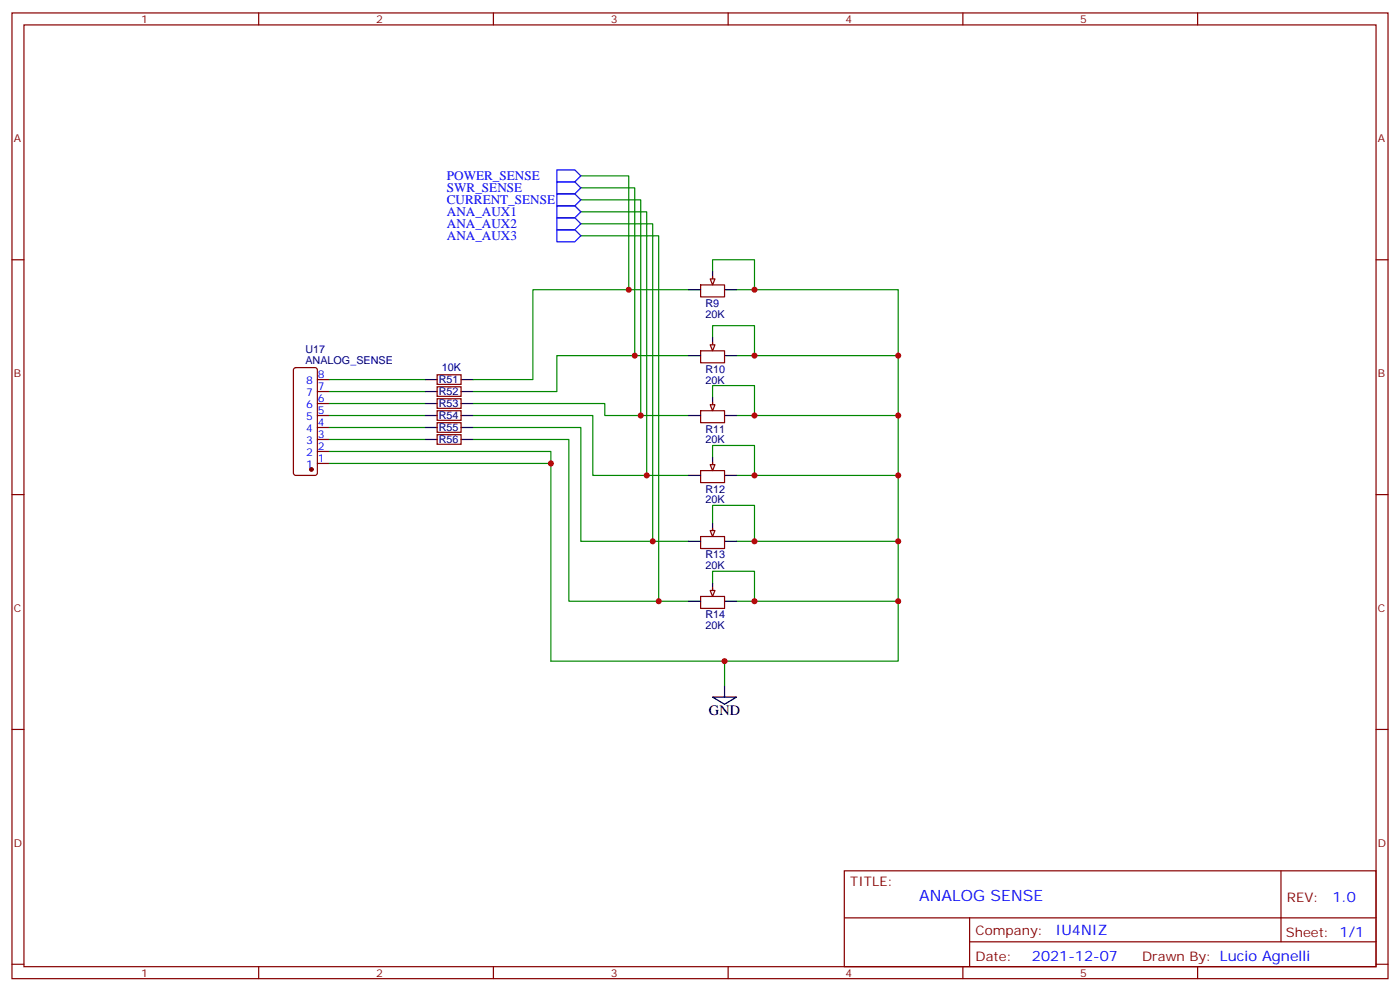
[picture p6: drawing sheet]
<svg xmlns="http://www.w3.org/2000/svg" width="412mm" height="292mm" viewBox="0 0 412 292" stroke-linecap="round" stroke-linejoin="round" font-family="sans-serif">
<g fill="none" stroke="#870000" stroke-width=".35">
<path d="M3.5 3.8h405.4v284.3h-405.4zM7.1 7.3h398.2v277.3h-398.2zM76.2 3.8v3.5M145.3 3.8v3.5M214.5 3.8v3.5M283.6 3.8v3.5M352.8 3.8v3.5M3.5 76.5h3.6M405.3 76.5h3.6M206.4 83.9h7v3.5h-7zM209.9 81.4v1.8M86.7 108.4l.4-.2h5.7l.5 .2 .2 .5v30.4l-.2 .5-.5 .2h-5.7l-.5-.3-.2-.4v-30.4z"/>
<path d="M93.5 118.8h3.5M93.5 115.3h3.5M93.5 111.8h3.5M93.5 136.5h3.5M93.5 132.9h3.5M93.5 129.4h3.5M93.5 125.9h3.5M93.5 122.3h3.5M3.5 145.6h3.6M405.3 145.6h3.6M3.5 214.8h3.6M405.3 214.8h3.6"/>
<path d="M248.7 256.4h156.6v28.2h-156.6zM377.3 256.4v20.9M248.7 270.2h156.5M285.6 277.3h119.6M285.6 270.2v14.2M3.5 283.9h3.6M76.2 284.6v3.5M145.3 284.6v3.5M214.5 284.6v3.5M283.6 284.6v3.5M352.8 284.6v3.5M405.3 283.9h3.6"/>
</g>
<path d="M202.8 85.3h3.6M209.9 80v3.5M213.4 85.3h3.6M209.9 205.2h7.1l-3.6 2.2zM213.4 201.7v3.5" fill="none" stroke="#000" stroke-width=".35"/>
<circle cx="91.7" cy="138.2" r=".53" fill="#870000" stroke="#870000" stroke-width=".35"/>
<g fill="none" stroke="#008700" stroke-width=".35">
<path d="M171.1 51.8h14.1v33.5M171.1 55.3h15.9v49.4M171.1 58.8h17.6v63.5M171.1 62.4h19.4v77.6M171.1 65.9h21.2v93.5M171.1 69.4h22.9v107.6M202.8 85.3h-45.8v26.5h-17.7M209.9 80v-3.5h12.3v8.8M209.9 99.4v-3.5h12.3v8.8M217 85.3h47.6v109.4h-102.3v-58.2M139.3 118.8h38.9v3.5h24.6M202.8 104.7h-38.8v10.6h-24.7"/>
<path d="M209.9 117.1v-3.6h12.3v8.8M217 104.7h47.6M125.2 132.9h37.1v3.6h-37.1M139.3 125.9h31.8v33.5h31.7M139.3 129.4h28.3v47.6h35.2M139.3 122.3h35.3v17.7h28.2M209.9 134.7v-3.5h12.3v8.8M217 122.3h47.6M217 140h47.6M209.9 154.1v-5.3h12.3v10.6M217 159.4h47.6M209.9 171.7v-3.5h12.3v8.8"/>
<path d="M217 177h47.6"/>
</g>
<path d="M164 50h5.3l1.8 1.8-1.8 1.8h-5.3zM164 53.6h5.3l1.8 1.7-1.8 1.8h-5.3zM164 57.1h5.3l1.8 1.7-1.8 1.8h-5.3zM164 60.6h5.3l1.8 1.8-1.8 1.7h-5.3zM164 64.1h5.3l1.8 1.8-1.8 1.8h-5.3zM164 67.7h5.3l1.8 1.7-1.8 1.8h-5.3z" fill="none" stroke="#00f" stroke-width=".35"/>
<path d="M209.2 82.1h1.4l-.7 1.8z" fill="#f0f0f0" stroke="#870000" stroke-width=".35"/>
<path d="M209.9 99.4v3.5M202.8 104.7h3.6M213.4 104.7h3.6" fill="none" stroke="#000" stroke-width=".35"/>
<path d="M206.4 103.3h7v3.5h-7zM209.9 100.8v1.8" fill="none" stroke="#870000" stroke-width=".35"/>
<path d="M209.2 101.5h1.4l-.7 1.8z" fill="#f0f0f0" stroke="#870000" stroke-width=".35"/>
<path d="M209.9 117.1v3.5M202.8 122.3h3.6M213.4 122.3h3.6" fill="none" stroke="#000" stroke-width=".35"/>
<path d="M209.9 118.5v1.7M206.4 120.9h7v3.6h-7z" fill="none" stroke="#870000" stroke-width=".35"/>
<path d="M209.2 119.2h1.4l-.7 1.7z" fill="#f0f0f0" stroke="#870000" stroke-width=".35"/>
<path d="M202.8 140h3.6M209.9 134.7v3.5M213.4 140h3.6" fill="none" stroke="#000" stroke-width=".35"/>
<path d="M206.4 138.6h7v3.5h-7zM209.9 136.1v1.8" fill="none" stroke="#870000" stroke-width=".35"/>
<path d="M209.2 136.8h1.4l-.7 1.8z" fill="#f0f0f0" stroke="#870000" stroke-width=".35"/>
<path d="M202.8 159.4h3.6M209.9 154.1v3.5M213.4 159.4h3.6" fill="none" stroke="#000" stroke-width=".35"/>
<path d="M206.4 158h7v3.5h-7zM209.9 155.5v1.8" fill="none" stroke="#870000" stroke-width=".35"/>
<path d="M209.2 156.2h1.4l-.7 1.8z" fill="#f0f0f0" stroke="#870000" stroke-width=".35"/>
<path d="M202.8 177h3.6M209.9 171.7v3.6M213.4 177h3.6" fill="none" stroke="#000" stroke-width=".35"/>
<path d="M206.4 175.6h7v3.5h-7zM209.9 173.1v1.8" fill="none" stroke="#870000" stroke-width=".35"/>
<path d="M209.2 173.8h1.4l-.7 1.8z" fill="#f0f0f0" stroke="#870000" stroke-width=".35"/>
<path d="M97 118.8h28.2M97 115.3h28.2M97 111.8h28.2M97 136.5h28.2M97 132.9h28.2M97 129.4h28.2M97 125.9h28.2M97 122.3h28.2M213.4 194.7v7" fill="none" stroke="#008700" stroke-width=".35"/>
<path d="M125.2 111.8h3.6M125.2 115.3h3.6M125.2 118.8h3.6M135.8 111.8h3.5M135.8 115.3h3.5M135.8 118.8h3.5M125.2 122.3h3.6M125.2 125.9h3.6M125.2 129.4h3.6M135.8 122.3h3.5M135.8 125.9h3.5M135.8 129.4h3.5" fill="none" stroke="#000" stroke-width=".35"/>
<path d="M128.8 110.3h7v2.9h-7zM128.8 113.9h7v2.8h-7zM128.8 117.4h7v2.8h-7zM128.8 120.9h7v2.9h-7zM128.8 124.5h7v2.8h-7zM128.8 128h7v2.8h-7z" fill="none" stroke="#870000" stroke-width=".35"/>
<g fill="#c00">
<circle cx="264.6" cy="104.7" r=".88"/>
<circle cx="264.6" cy="122.3" r=".88"/>
<circle cx="264.6" cy="140" r=".88"/>
<circle cx="264.6" cy="159.4" r=".88"/>
<circle cx="264.6" cy="177" r=".88"/>
<circle cx="185.2" cy="85.3" r=".88"/>
<circle cx="187" cy="104.7" r=".88"/>
<circle cx="192.3" cy="159.4" r=".88"/>
<circle cx="194" cy="177" r=".88"/>
<circle cx="222.3" cy="85.3" r=".88"/>
<circle cx="222.3" cy="104.7" r=".88"/>
<circle cx="222.3" cy="122.3" r=".88"/>
<circle cx="222.3" cy="140" r=".88"/>
<circle cx="222.3" cy="159.4" r=".88"/>
<circle cx="222.3" cy="177" r=".88"/>
<circle cx="188.7" cy="122.3" r=".88"/>
<circle cx="190.5" cy="140" r=".88"/>
<circle cx="162.3" cy="136.5" r=".88"/>
<circle cx="213.4" cy="194.7" r=".88"/>
</g>
<text font-size="4.6" fill="#00f" x="270.8" y="265.4">ANALOG SENSE</text>
<text font-size="4.2" x="208.8" y="210.5">GND</text>
<g font-size="4.2" fill="#00f">
<text x="392.5" y="265.7">1.0</text>
<text x="310.9" y="275.2">IU4NIZ</text>
<text x="304" y="283">2021-12-07</text>
</g>
<g font-size="3.9" fill="#00f">
<text x="131.6" y="53.1">POWER_SENSE</text>
<text x="131.6" y="56.6">SWR_SENSE</text>
<text x="131.6" y="60.1">CURRENT_SENSE</text>
<text x="131.6" y="63.7">ANA_AUX1</text>
<text x="131.6" y="67.2">ANA_AUX2</text>
<text x="131.6" y="70.7">ANA_AUX3</text>
</g>
<g font-size="3.9" fill="#800">
<text x="250.5" y="261">TITLE:</text>
<text x="379.1" y="265.7">REV:</text>
<text x="287.4" y="275.2">Company:</text>
<text x="378.7" y="275.8">Sheet: 1/1</text>
<text x="287.4" y="282.9">Date:</text>
<text x="336.4" y="282.9">Drawn By: Lucio Agnelli</text>
</g>
<g font-size="3.2" fill="#800">
<text x="41.6" y="6.8">1</text>
<text x="110.8" y="6.8">2</text>
<text x="179.9" y="6.8">3</text>
<text x="249.1" y="6.8">4</text>
<text x="318.2" y="6.8">5</text>
<text x="4.1" y="41.9">A</text>
<text x="405.9" y="41.9">A</text>
<text x="4.1" y="111.1">B</text>
<text x="405.9" y="111.1">B</text>
<text x="4.1" y="180.2">C</text>
<text x="405.9" y="180.2">C</text>
<text x="4.1" y="249.3">D</text>
<text x="405.9" y="249.3">D</text>
<text x="41.6" y="287.6">1</text>
<text x="110.8" y="287.6">2</text>
<text x="179.9" y="287.6">3</text>
<text x="249.1" y="287.6">4</text>
<text x="318.2" y="287.6">5</text>
</g>
<g font-size="3.2" fill="#000080">
<text x="207.8" y="93.5">20K</text>
<text x="207.8" y="90.4">R9</text>
<text x="90" y="107.2">ANALOG_SENSE</text>
<text x="90" y="104">U17</text>
<text x="129.3" y="112.9">R51</text>
<text x="130.2" y="109.3">10K</text>
<text x="207.8" y="112.9">20K</text>
<text x="207.8" y="109.8">R10</text>
<text x="129.3" y="116.4">R52</text>
<text x="129.3" y="120">R53</text>
<text x="129.3" y="123.5">R54</text>
<text x="129.3" y="127">R55</text>
<text x="129.3" y="130.5">R56</text>
<text x="207.8" y="130.6">20K</text>
<text x="207.8" y="127.4">R11</text>
<text x="207.8" y="148.2">20K</text>
<text x="207.8" y="145">R12</text>
<text x="207.8" y="167.6">20K</text>
<text x="207.8" y="164.4">R13</text>
<text x="207.8" y="185.3">20K</text>
<text x="207.8" y="182.1">R14</text>
</g>
<g font-size="3.2" fill="#00f">
<text x="90.2" y="113.2">8</text>
<text x="93.7" y="111.4">8</text>
<text x="90.2" y="116.7">7</text>
<text x="93.7" y="118.5">6</text>
<text x="93.7" y="114.9">7</text>
<text x="90.2" y="123.8">5</text>
<text x="90.2" y="120.2">6</text>
<text x="93.7" y="125.5">4</text>
<text x="93.7" y="122">5</text>
<text x="90.2" y="130.8">3</text>
<text x="90.2" y="127.3">4</text>
<text x="93.7" y="129">3</text>
<text x="90.2" y="137.9">1</text>
<text x="90.2" y="134.3">2</text>
<text x="93.7" y="136.1">1</text>
<text x="93.7" y="132.6">2</text>
</g>
</svg>
